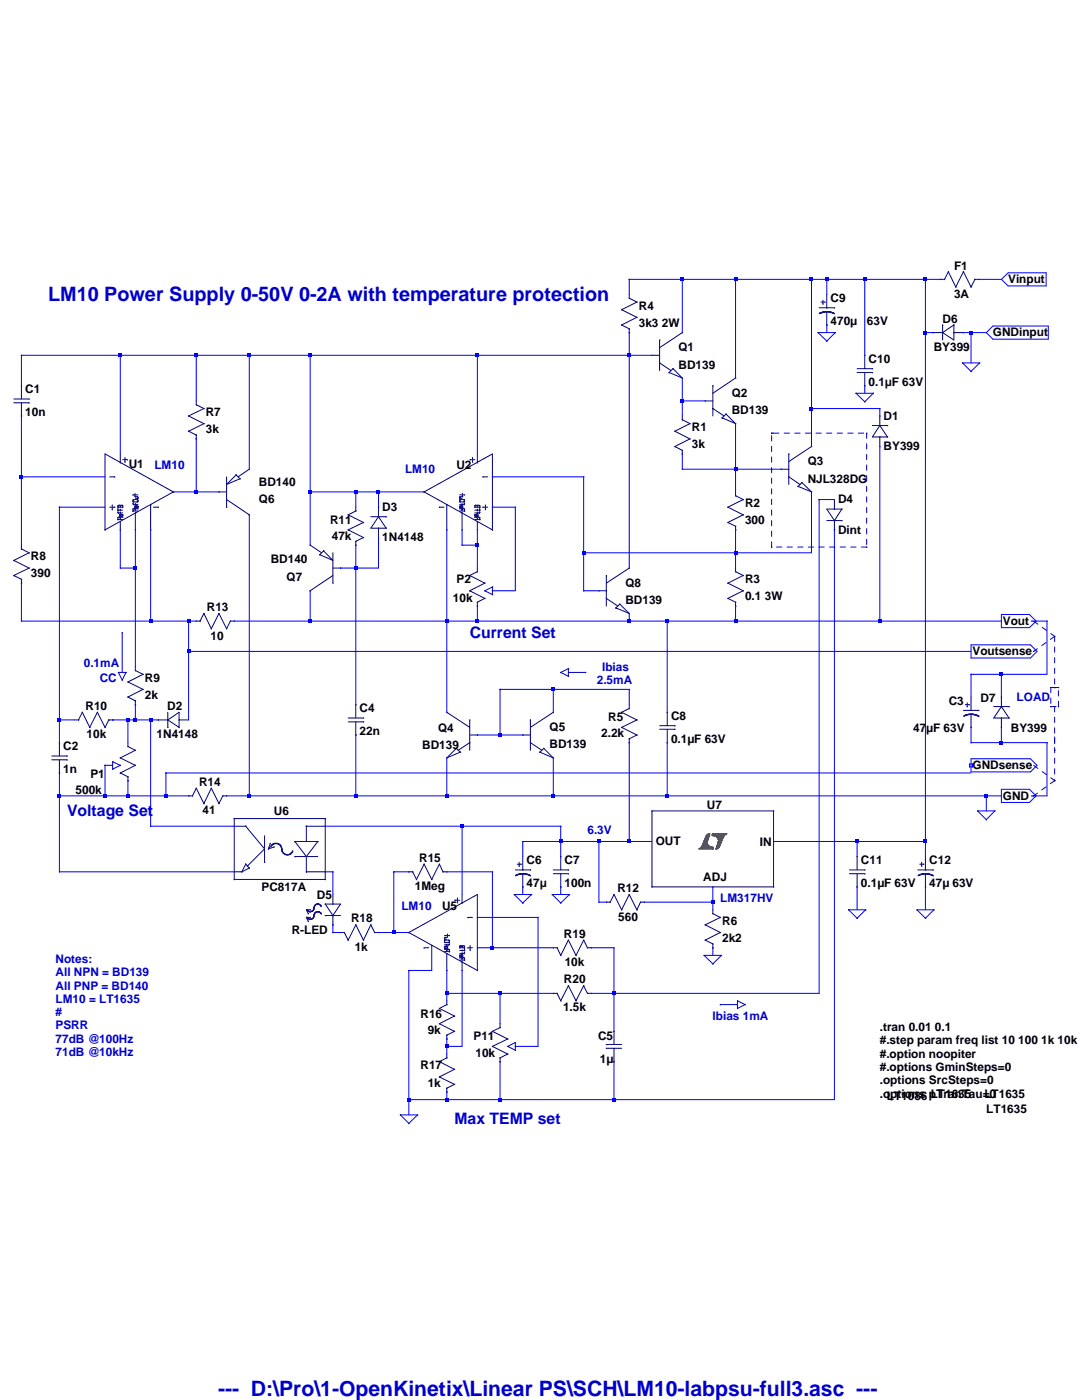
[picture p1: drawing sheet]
Version 4
SHEET 1 2420 1700
WIRE 816 -192 704 -192
WIRE 928 -192 816 -192
WIRE 1088 -192 928 -192
WIRE 1120 -192 1088 -192
WIRE 1200 -192 1120 -192
WIRE 1328 -192 1200 -192
WIRE 1360 -192 1328 -192
WIRE 1488 -192 1440 -192
WIRE 704 -160 704 -192
WIRE 1120 -160 1120 -192
WIRE 816 -80 816 -192
WIRE 1120 -80 1120 -96
WIRE 1328 -80 1328 -192
WIRE 1344 -80 1328 -80
WIRE 1424 -80 1408 -80
WIRE 1456 -80 1424 -80
WIRE -368 -32 -576 -32
WIRE -208 -32 -368 -32
WIRE -96 -32 -208 -32
WIRE 32 -32 -96 -32
WIRE 384 -32 32 -32
WIRE 704 -32 704 -80
WIRE 704 -32 384 -32
WIRE 752 -32 704 -32
WIRE 1200 -32 1200 -192
WIRE 1424 -16 1424 -80
WIRE 928 16 928 -192
WIRE -576 32 -576 -32
WIRE 1200 48 1200 32
WIRE -208 64 -208 -32
WIRE 816 64 816 16
WIRE 864 64 816 64
WIRE 1088 80 1088 -192
WIRE 1232 80 1088 80
WIRE 816 96 816 64
WIRE 1232 96 1232 80
WIRE 1088 160 1088 80
WIRE -368 176 -368 -32
WIRE 384 176 384 -32
WIRE -96 208 -96 -32
WIRE 816 208 816 176
WIRE 928 208 928 112
WIRE 928 208 816 208
WIRE 1024 208 928 208
WIRE -576 224 -576 96
WIRE -400 224 -576 224
WIRE 608 224 416 224
WIRE -208 256 -208 144
WIRE -208 256 -256 256
WIRE -160 256 -208 256
WIRE 32 256 32 -32
WIRE 128 256 32 256
WIRE 176 256 128 256
WIRE 272 256 176 256
WIRE 928 256 928 208
WIRE 1136 272 1104 272
WIRE -400 288 -496 288
WIRE 128 288 128 256
WIRE 176 288 176 256
WIRE 464 288 416 288
WIRE -576 368 -576 224
WIRE 32 368 32 256
WIRE 352 368 352 336
WIRE 384 368 384 336
WIRE 384 368 352 368
WIRE 608 384 608 224
WIRE 928 384 928 336
WIRE 928 384 608 384
WIRE 1088 384 1088 256
WIRE 1088 384 928 384
WIRE -368 416 -368 336
WIRE -336 416 -336 336
WIRE -336 416 -368 416
WIRE 128 416 128 368
WIRE 128 416 96 416
WIRE 176 416 176 352
WIRE 176 416 128 416
WIRE 384 416 384 368
WIRE 704 416 704 -32
WIRE 928 416 928 384
WIRE 464 464 464 288
WIRE 464 464 416 464
WIRE 608 464 608 384
WIRE 640 464 608 464
WIRE -576 528 -576 448
WIRE -304 528 -304 336
WIRE -304 528 -576 528
WIRE -224 528 -304 528
WIRE -208 528 -224 528
WIRE 32 528 32 464
WIRE 32 528 -128 528
WIRE 320 528 320 336
WIRE 320 528 32 528
WIRE 384 528 384 496
WIRE 384 528 320 528
WIRE 704 528 704 512
WIRE 704 528 384 528
WIRE 784 528 704 528
WIRE 928 528 928 496
WIRE 928 528 784 528
WIRE 1232 528 1232 160
WIRE 1232 528 928 528
WIRE 1488 528 1232 528
WIRE 1584 528 1552 528
WIRE -224 592 -224 528
WIRE 1424 592 -224 592
WIRE -336 624 -336 416
WIRE 1488 640 1424 640
WIRE 1584 640 1584 528
WIRE 1584 640 1488 640
WIRE 544 672 432 672
WIRE 704 672 544 672
WIRE 1424 688 1424 640
WIRE 1488 688 1488 640
WIRE 128 704 128 416
WIRE 704 704 704 672
WIRE 320 720 320 528
WIRE 544 720 544 672
WIRE 784 720 784 528
WIRE -496 736 -496 288
WIRE -464 736 -496 736
WIRE -352 736 -384 736
WIRE -336 736 -336 704
WIRE -336 736 -352 736
WIRE -304 736 -336 736
WIRE -288 736 -304 736
WIRE -224 736 -224 592
WIRE 432 768 432 672
WIRE 432 768 384 768
WIRE 480 768 432 768
WIRE -496 784 -496 736
WIRE -352 784 -352 736
WIRE 1424 784 1424 752
WIRE 1488 784 1488 752
WIRE 1488 784 1424 784
WIRE 1584 784 1488 784
WIRE -384 832 -400 832
WIRE 1424 848 -272 848
WIRE -496 896 -496 848
WIRE -400 896 -400 832
WIRE -400 896 -496 896
WIRE -352 896 -352 864
WIRE -352 896 -400 896
WIRE -272 896 -272 848
WIRE -272 896 -352 896
WIRE -224 896 -272 896
WIRE -96 896 -96 304
WIRE -96 896 -144 896
WIRE 128 896 128 768
WIRE 128 896 -96 896
WIRE 320 896 320 816
WIRE 320 896 128 896
WIRE 544 896 544 816
WIRE 544 896 320 896
WIRE 784 896 784 784
WIRE 784 896 544 896
WIRE 1456 896 784 896
WIRE 1488 896 1456 896
WIRE 1584 896 1584 784
WIRE 1584 896 1552 896
WIRE 1456 928 1456 896
WIRE -304 960 -304 736
WIRE -128 960 -304 960
WIRE 352 960 64 960
WIRE 560 960 352 960
WIRE 560 992 560 960
WIRE 560 992 480 992
WIRE 640 992 560 992
WIRE 704 992 704 784
WIRE 704 992 640 992
WIRE 752 992 704 992
WIRE 1184 992 1008 992
WIRE 1328 992 1328 -80
WIRE 1328 992 1184 992
WIRE 480 1024 480 992
WIRE 560 1024 560 992
WIRE 1184 1024 1184 992
WIRE 1328 1024 1328 992
WIRE -496 1056 -496 896
WIRE -128 1056 -496 1056
WIRE 80 1056 64 1056
WIRE 240 1056 208 1056
WIRE 416 1056 320 1056
WIRE 80 1104 80 1056
WIRE 352 1104 352 960
WIRE 480 1104 480 1088
WIRE 560 1104 560 1088
WIRE 640 1120 640 992
WIRE 656 1120 640 1120
WIRE 880 1120 880 1088
WIRE 880 1120 736 1120
WIRE 880 1136 880 1120
WIRE 1184 1136 1184 1088
WIRE 1328 1136 1328 1088
WIRE 512 1152 384 1152
WIRE 80 1184 80 1168
WIRE 96 1184 80 1184
WIRE 208 1184 208 1056
WIRE 208 1184 176 1184
WIRE 240 1184 208 1184
WIRE 416 1216 416 1056
WIRE 416 1216 384 1216
WIRE 544 1216 416 1216
WIRE 672 1216 624 1216
WIRE 880 1232 880 1216
WIRE 288 1264 240 1264
WIRE 320 1312 320 1264
WIRE 432 1312 320 1312
WIRE 544 1312 432 1312
WIRE 672 1312 672 1216
WIRE 672 1312 624 1312
WIRE 1104 1312 1104 272
WIRE 1104 1312 672 1312
WIRE 320 1328 320 1312
WIRE 432 1376 432 1312
WIRE 672 1392 672 1312
WIRE 320 1424 320 1408
WIRE 352 1424 352 1264
WIRE 352 1424 320 1424
WIRE 512 1424 512 1152
WIRE 512 1424 464 1424
WIRE 320 1440 320 1424
WIRE 240 1536 240 1264
WIRE 320 1536 320 1520
WIRE 320 1536 240 1536
WIRE 432 1536 432 1456
WIRE 432 1536 320 1536
WIRE 672 1536 672 1456
WIRE 672 1536 432 1536
WIRE 1136 1536 1136 336
WIRE 1136 1536 672 1536
WIRE 240 1568 240 1536
WIRE 0 0 0 0
FLAG 1456 928 0
FLAG 1488 528 Vout
IOPIN 1488 528 Out
FLAG 240 1568 0
FLAG 480 1104 0
FLAG 560 1104 0
FLAG 1488 896 GND
IOPIN 1488 896 Out
FLAG 1424 592 Voutsense
IOPIN 1424 592 Out
FLAG 1424 832 GNDsense
IOPIN 1424 832 Out
FLAG 1488 -192 Vinput
IOPIN 1488 -192 In
FLAG 1120 -80 0
FLAG 1200 48 0
FLAG 880 1232 0
FLAG 1184 1136 0
FLAG 1328 1136 0
FLAG 1456 -80 GNDinput
IOPIN 1456 -80 In
FLAG 1424 -16 0
SYMBOL npn 752 -80 R0
SYMATTR InstName Q1
SYMATTR Value BD139
SYMBOL npn 864 16 R0
SYMATTR InstName Q2
SYMATTR Value BD139
SYMBOL npn 1024 160 R0
SYMATTR InstName Q3
SYMATTR Value NJL328DG
SYMBOL res 800 80 R0
SYMATTR InstName R1
SYMATTR Value 3k
SYMBOL res 912 240 R0
SYMATTR InstName R2
SYMATTR Value 300
SYMBOL res 912 400 R0
SYMATTR InstName R3
SYMATTR Value 0.1 3W
SYMBOL res 688 -176 R0
SYMATTR InstName R4
SYMATTR Value 3k3 2W
SYMBOL npn 384 720 M0
SYMATTR InstName Q4
SYMATTR Value BD139
SYMBOL npn 480 720 R0
SYMATTR InstName Q5
SYMATTR Value BD139
SYMBOL res 720 688 M0
SYMATTR InstName R5
SYMATTR Value 2.2k
SYMBOL Opamps/LT1635 -368 256 R0
WINDOW 3 1707 1268 Left 2
SYMATTR InstName U1
SYMBOL pnp -160 304 M180
SYMATTR InstName Q6
SYMATTR Value BD140
SYMBOL res -224 48 R0
SYMATTR InstName R7
SYMATTR Value 3k
SYMBOL res -592 352 R0
SYMATTR InstName R8
SYMATTR Value 390
SYMBOL cap -592 32 R0
SYMATTR InstName C1
SYMATTR Value 10n
SYMATTR SpiceLine Rser=380m Lser=0 mfg="KEMET" pn="C1206C103K1RAC" type="X7R"
SYMBOL res -352 608 R0
SYMATTR InstName R9
SYMATTR Value 2k
SYMBOL res -480 752 R270
WINDOW 0 32 56 VTop 2
WINDOW 3 0 56 VBottom 2
SYMATTR InstName R10
SYMATTR Value 10k
SYMBOL diode -224 720 R90
WINDOW 0 0 32 VBottom 2
WINDOW 3 32 32 VTop 2
SYMATTR InstName D2
SYMATTR Value 1N4148
SYMBOL cap -512 784 R0
SYMATTR InstName C2
SYMATTR Value 1n
SYMATTR SpiceLine Rser=2.8909 Lser=0 mfg="KEMET" pn="C1206C102K1RAC" type="X7R"
SYMBOL polcap 1408 688 R0
WINDOW 3 -106 66 Left 2
WINDOW 0 -31 8 Left 2
SYMATTR Value 47µF 63V
SYMATTR InstName C3
SYMATTR Description Capacitor
SYMATTR Type cap
SYMATTR SpiceLine Rser=370m Lser=0 mfg="Nichicon" pn="UPR2A470MPH" type="Al electrolytic"
SYMBOL pnp 96 464 R180
SYMATTR InstName Q7
SYMATTR Value BD140
SYMBOL res 144 272 M0
SYMATTR InstName R11
SYMATTR Value 47k
SYMBOL diode 160 352 M180
WINDOW 0 24 64 Left 2
WINDOW 3 24 0 Left 2
SYMATTR InstName D3
SYMATTR Value 1N4148
SYMBOL cap 112 704 R0
SYMATTR InstName C4
SYMATTR Value 22n
SYMATTR SpiceLine Rser=188.7m Lser=0 mfg="KEMET" pn="C0402C223K5RAC" type="X7R"
SYMBOL Opamps/LT1635 384 256 M0
WINDOW 3 -1139 1268 Left 2
SYMATTR InstName U2
SYMBOL npn 640 416 R0
SYMATTR InstName Q8
SYMATTR Value BD139
SYMBOL res 1456 -208 R90
WINDOW 0 0 56 VBottom 2
WINDOW 3 32 56 VTop 2
SYMATTR InstName F1
SYMATTR Value 3A
SYMBOL res -112 512 R90
WINDOW 0 0 56 VBottom 2
WINDOW 3 32 56 VTop 2
SYMATTR InstName R13
SYMATTR Value 10
SYMBOL res -128 880 R90
WINDOW 0 0 56 VBottom 2
WINDOW 3 32 56 VTop 2
SYMATTR InstName R14
SYMATTR Value 41
SYMBOL Opamps/LT1635 352 1184 M0
WINDOW 3 -1175 369 Left 2
SYMATTR InstName U5
SYMBOL res 336 1072 M270
WINDOW 0 32 56 VTop 2
WINDOW 3 0 56 VBottom 2
SYMATTR InstName R15
SYMATTR Value 1Meg
SYMBOL res 336 1312 M0
SYMATTR InstName R16
SYMATTR Value 9k
SYMBOL res 336 1424 M0
SYMATTR InstName R17
SYMATTR Value 1k
SYMBOL res 192 1200 M270
WINDOW 0 32 56 VTop 2
WINDOW 3 0 56 VBottom 2
SYMATTR InstName R18
SYMATTR Value 1k
SYMBOL res 640 1232 M270
WINDOW 0 32 56 VTop 2
WINDOW 3 0 56 VBottom 2
SYMATTR InstName R19
SYMATTR Value 10k
SYMBOL diode 1120 272 R0
SYMATTR InstName D4
SYMATTR Value Dint
SYMBOL res 640 1328 M270
WINDOW 0 32 56 VTop 2
WINDOW 3 0 56 VBottom 2
SYMATTR InstName R20
SYMATTR Value 1.5k
SYMBOL LED 96 1104 M0
WINDOW 3 36 74 Left 2
SYMATTR Value R-LED
SYMATTR InstName D5
SYMBOL Optos/PC817A -32 1008 M0
SYMATTR InstName U6
SYMBOL cap 688 1392 M0
SYMATTR InstName C5
SYMATTR Value 1µ
SYMATTR SpiceLine Rser=17.7m Lser=0 mfg="KEMET" pn="C0805C105K9RAC" type="X7R"
SYMBOL polcap 464 1024 R0
WINDOW 3 24 56 Left 2
SYMATTR Value 47µ
SYMATTR InstName C6
SYMATTR Description Capacitor
SYMATTR Type cap
SYMATTR SpiceLine Rser=370m Lser=0 mfg="Nichicon" pn="UPR2A470MPH" type="Al electrolytic"
SYMBOL cap 544 1024 R0
SYMATTR InstName C7
SYMATTR Value 100n
SYMATTR SpiceLine Rser=2.8909 Lser=0 mfg="KEMET" pn="C1206C102K1RAC" type="X7R"
SYMBOL cap 768 720 R0
SYMATTR InstName C8
SYMATTR Value 0.1µF 63V
SYMATTR SpiceLine Rser=2.8909 Lser=0 mfg="KEMET" pn="C1206C102K1RAC" type="X7R"
SYMBOL polcap 1104 -160 R0
WINDOW 3 24 56 Left 2
SYMATTR Value 470µ   63V
SYMATTR InstName C9
SYMATTR Description Capacitor
SYMATTR Type cap
SYMATTR SpiceLine Rser=370m Lser=0 mfg="Nichicon" pn="UPR2A470MPH" type="Al electrolytic"
SYMBOL PowerProducts/LT1086 880 992 M0
WINDOW 3 -438 534 Left 2
SYMATTR InstName U7
SYMBOL res 864 1120 R0
SYMATTR InstName R6
SYMATTR Value 2k2
SYMBOL res 752 1104 R90
WINDOW 0 0 56 VBottom 2
WINDOW 3 32 56 VTop 2
SYMATTR InstName R12
SYMATTR Value 560
SYMBOL cap 1168 1024 R0
SYMATTR InstName C11
SYMATTR Value 0.1µF 63V
SYMATTR SpiceLine Rser=2.8909 Lser=0 mfg="KEMET" pn="C1206C102K1RAC" type="X7R"
SYMBOL cap 1184 -32 R0
SYMATTR InstName C10
SYMATTR Value 0.1µF 63V
SYMATTR SpiceLine Rser=2.8909 Lser=0 mfg="KEMET" pn="C1206C102K1RAC" type="X7R"
SYMBOL polcap 1312 1024 R0
WINDOW 3 24 56 Left 2
SYMATTR Value 47µ 63V
SYMATTR InstName C12
SYMATTR Description Capacitor
SYMATTR Type cap
SYMATTR SpiceLine Rser=370m Lser=0 mfg="Nichicon" pn="UPR2A470MPH" type="Al electrolytic"
SYMBOL res 400 400 M0
SYMATTR InstName P2
SYMATTR Value 10k
SYMBOL res 448 1360 M0
SYMATTR InstName P11
SYMATTR Value 10k
SYMBOL res -368 768 R0
WINDOW 0 -63 83 Left 2
WINDOW 3 -94 115 Left 2
SYMATTR InstName P1
SYMATTR Value 500k
SYMBOL diode 1216 160 M180
WINDOW 0 24 64 Left 2
WINDOW 3 24 0 Left 2
SYMATTR InstName D1
SYMATTR Value BY399
SYMBOL diode 1408 -64 M270
WINDOW 0 32 32 VTop 2
WINDOW 3 0 32 VBottom 2
SYMATTR InstName D6
SYMATTR Value BY399
SYMBOL diode 1472 752 M180
WINDOW 0 -28 61 Left 2
WINDOW 3 36 -2 Left 2
SYMATTR InstName D7
SYMATTR Value BY399
TEXT 1232 1384 Left 2 !.tran 0.01 0.1 \n#.step param freq list 10 100 1k 10k\n#.option noopiter\n#.options GminSteps=0\n.options SrcSteps=0\n.options pTranTau=0
TEXT 696 624 Right 2 ;Ibias\n2.5mA
TEXT -384 616 Right 2 ;0.1mA\nCC
TEXT -480 928 Left 3 ;Voltage Set
TEXT 368 552 Left 3 ;Current Set
TEXT -520 -160 Left 4 ;LM10 Power Supply 0-50V 0-2A with temperature protection
TEXT -504 1240 Left 2 ;Notes:\nAll NPN = BD139\nAll PNP = BD140\nLM10 = LT1635\n#\nPSRR\n77dB @100Hz\n71dB @10kHz
TEXT 984 1360 Right 2 ;Ibias 1mA
TEXT 336 1576 Left 3 ;Max TEMP set
TEXT 896 1112 Left 2 ;LM317HV
TEXT 616 968 Left 2 ;6.3V
TEXT 1520 688 Left 2 ;LOAD
TEXT -296 200 Left 2 ;LM10
TEXT 232 208 Left 2 ;LM10
TEXT 224 1128 Left 2 ;LM10
LINE Normal 576 628 560 636
LINE Normal 560 636 576 644
LINE Normal 576 644 576 628
LINE Normal 576 636 612 636
LINE Normal -372 636 -364 652
LINE Normal -364 652 -356 636
LINE Normal -356 636 -372 636
LINE Normal -364 636 -364 552
LINE Normal 932 1328 948 1336
LINE Normal 948 1336 932 1344
LINE Normal 932 1344 932 1328
LINE Normal 932 1336 896 1336
LINE Normal 1008 132 1204 132 2
LINE Normal 1204 132 1204 372 2
LINE Normal 1204 372 1004 372 2
LINE Normal 1004 372 1004 132 2
LINE Normal 1008 132 1004 132 2
LINE Normal 1556 528 1600 560 2
LINE Normal 1600 560 1556 592 2
LINE Normal 1556 832 1600 864 2
LINE Normal 1600 864 1556 896 2
LINE Normal 1600 560 1600 668 2
LINE Normal 1600 668 1592 668 2
LINE Normal 1592 668 1592 708 2
LINE Normal 1592 708 1608 708 2
LINE Normal 1608 708 1608 668 2
LINE Normal 1608 668 1600 668 2
LINE Normal 1600 708 1600 800 2
LINE Normal 416 472 400 464
LINE Normal 400 464 416 456
LINE Normal 416 456 416 472
LINE Normal 464 1432 448 1424
LINE Normal 448 1424 464 1416
LINE Normal 464 1416 464 1432
LINE Normal -384 840 -368 832
LINE Normal -368 832 -384 824
LINE Normal -384 824 -384 840
LINE Normal 1600 772 1600 864 2
